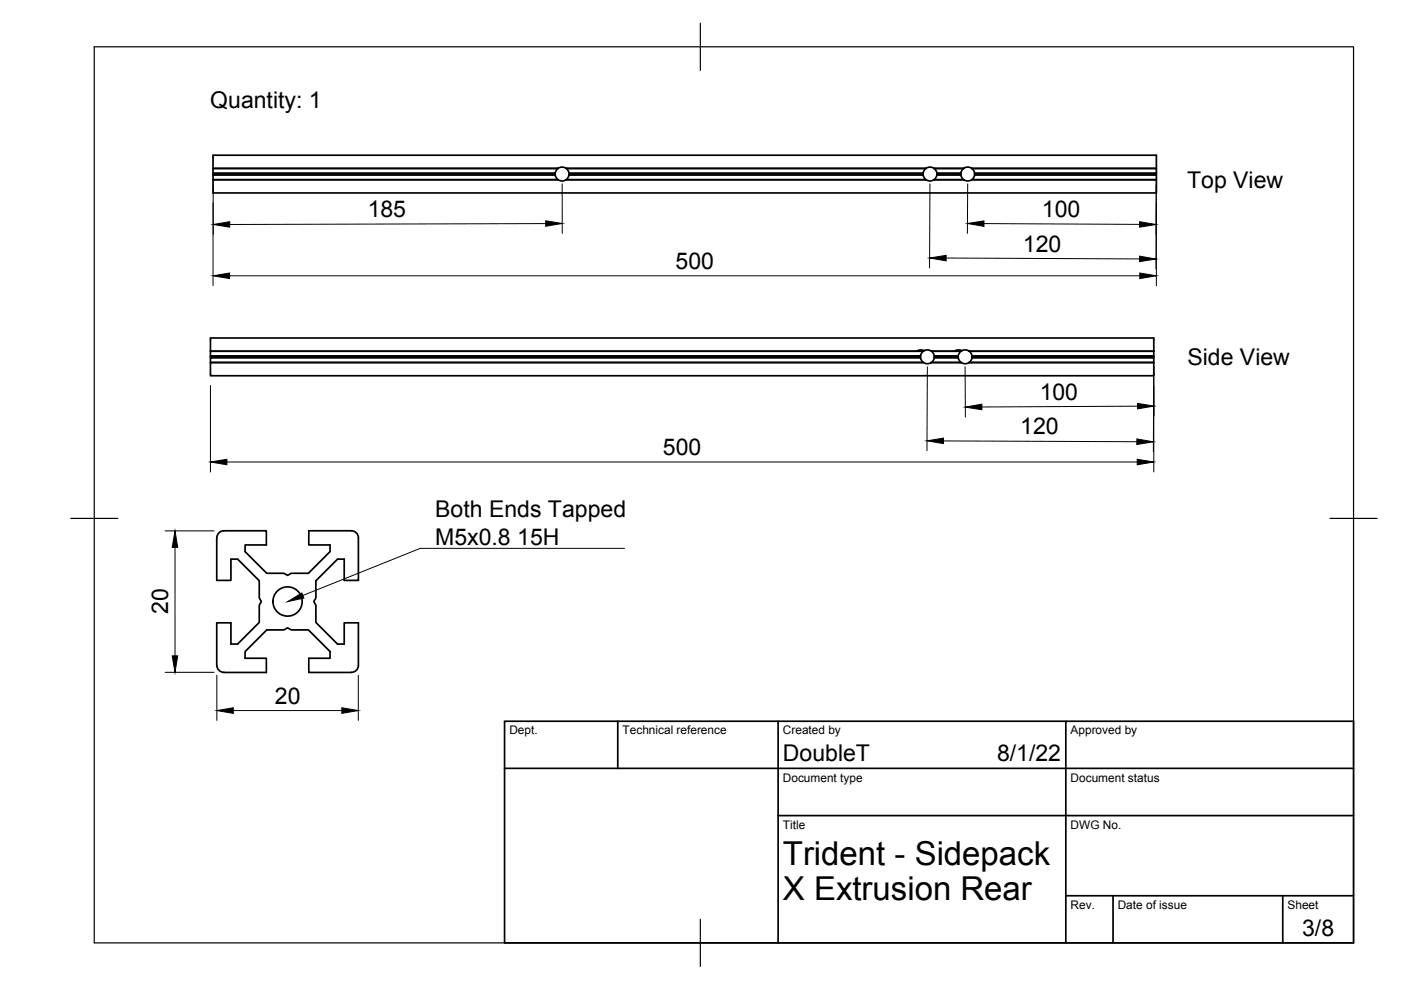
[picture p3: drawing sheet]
<svg xmlns="http://www.w3.org/2000/svg" width="297mm" height="210mm" viewBox="0 0 297 210" stroke-linecap="round" stroke-linejoin="round" font-family="sans-serif">
<!-- layer: Visible -->
<g fill="none" stroke="#000" stroke-width=".36">
<path d="M117.7 37.1h-72.5v1h73.1M117.7 36.7v.4M117.7 36.9h-72.5v.2M117.7 36.7h-72.5v.2M117.7 37.1l.2 .5 .4 .5M118.3 35.7l-.4 .4-.2 .6M118.3 38.1h-73.1v2.8h200v-2.8h-39.2M118.3 35.7h-73.1v-2.8h200v2.8h-39.1M118.3 35.7h-73.1v1M120 38.1h76.3M120 35.7a1.47 1.47 0 0 0-1.7 0M120 38.1a1.47 1.47 0 0 1-1.7 0"/>
<path d="M120.6 37.1l-.2 .5-.3 .5M120.6 36.7l-.2-.6-.4-.4h76.3l-.4 .4-.2 .6M120.6 36.9v-.2h75.1v.4h-75.1M195.7 36.9h-75.1v.2M195.7 37.1l.2 .5 .4 .5M198 38.1h6.3M198 35.7a1.47 1.47 0 0 0-1.7 0M198 38.1a1.47 1.47 0 0 1-1.7 0M198.1 38.1h-.1M198.6 36.7v.4M198.6 37.1h5.1M198.6 36.7h5.1"/>
<path d="M198.6 37.1l-.2 .5-.3 .5M198.6 36.7l-.2-.6-.4-.4h6.3l-.4 .4-.2 .6M198.6 36.9h5.1M203.7 36.7v.4M203.7 37.1l.2 .5 .4 .5M204.3 38.1h.1M206 35.7a1.47 1.47 0 0 0-1.7 0M206 38.1a1.47 1.47 0 0 1-1.7 0M206.1 35.7h39.1v1M206.1 35.7l.3 .4 .2 .6M206.6 36.7v.4M206.6 37.1h38.6v1h-39.2"/>
<path d="M206.6 36.7h38.6v.2M206.6 37.1l-.2 .5-.3 .5M206.7 36.9h38.5v.2M44.6 74.5h.1M195.2 75.5v.4M195.2 75.9h-150.6v1l151.1-.1M195.2 75.7h-150.6v.2M195.2 75.5h-150.6v.2M195.2 75.9l.2 .5 .3 .4M195.7 74.5l-.3 .4-.2 .5M195.7 74.5h-151.1v1M195.7 76.8l.1 .1"/>
<path d="M195.8 76.9a1.47 1.47 0 0 0 1.7 0h6.3M195.9 74.4l-.2 .1M195.9 74.4a1.47 1.47 0 0 0-1.5 .1h-149.8v-2.8h200v2.8h-39.1M195.9 74.4a1.47 1.47 0 0 1 1.6 .1M197.5 74.5h6.2M197.5 74.5l.4 .4 .2 .5M198.1 75.5v.4M198.1 75.9h5.1M198.1 75.5h5.1M198.1 75.9l-.2 .5-.4 .4M198.1 75.7h5.1M203.2 75.5v.4"/>
<path d="M203.2 75.9l.2 .5 .3 .4M203.7 76.8l.1 .1M203.7 74.5l-.3 .4-.2 .5M203.9 74.4l-.2 .1M203.9 74.4a1.47 1.47 0 0 0-1.5 .1M203.9 74.4a1.47 1.47 0 0 1 1.6 .1M205.5 76.9a1.47 1.47 0 0 1-1.7 0M205.5 74.5h39.1v1M205.5 76.8l39.1 .1v2.8h-200v-2.8h151.2M205.5 74.5l.4 .4 .2 .5M206.1 75.5v.4M206.1 75.9h38.5v1l-39.1-.1"/>
<path d="M206.1 75.5h38.5v.2M206.1 75.9l-.2 .5-.4 .4M206.1 75.7h38.5v.2M47.5 112.5h9v3h-4.5v1.5l4.6 4.6h3.6l.8 .4 .7-.4h3.7l4.6-4.6v-1.5h-4.5v-3h9a1.49 1.49 0 0 1 1.5 1.5v9.1h-3v-4.6h-1.4l-4.6 4.6v3.7l-.5 .7 .5 .8v3.7l4.6 4.6h1.4v-4.5h3v9a1.49 1.49 0 0 1-1.5 1.5M47.5 112.5a1.52 1.52 0 0 0-1.5 1.5v9.1h3v-4.6h1.4l4.6 4.6v3.7l.4 .7-.4 .8v3.7l-4.6 4.6h-1.4v-4.5h-3v9a1.54 1.54 0 0 0 1.5 1.5M47.5 142.6h9v-3h-4.5v-1.5l4.6-4.5h3.6l.8-.5 .7 .5h3.7l4.6 4.5v1.5h-4.5v3h9"/>
<circle cx="61" cy="127.5" r="3.1"/>
</g>
<!-- layer: Border -->
<path d="M20 9.9h267v190h-267zM148.5 4.9v10M15 109.9h10M282 109.9h10M148.5 194.9v10" fill="none" stroke="#000" stroke-width=".25"/>
<!-- layer: TitleBlock -->
<path d="M107 152.9h180v47h-180zM131 152.9v10M165 152.9v47M226 152.9v47M107 162.9h180M165 172.9h122M226 189.9h61M236 189.9v10M272 189.9v10" fill="none" stroke="#000" stroke-width=".36"/>
<!-- layer: Dimensions -->
<g fill="none" stroke="#000" stroke-width=".21">
<path d="M45.2 39.2v10.5M119.2 39v10.5M197.2 39l-.1 17.8M205.2 39l-.1 10.5M245.2 39.2l-.1 17.8M45.2 43v17.6M48.7 58.5h193M115.7 47.4l-67 .2M200.6 54.7l41 .2M208.6 47.4l33 .2M245.2 43v17.6M196.6 77.8l-.1 17.8"/>
<path d="M204.6 77.8l.1 10.6M244.6 77.9l-.1 17.9M244.6 77.5l.1 10.7M44.6 81.7v18.4M48.1 98h193M200 93.5l41 .2M241.2 86.1l-33 .2M244.6 81.7v18.4M35 112.6h10.4M37.1 116v23.1M35 142.6h10.4M46 143.2v9.6"/>
<path d="M49.5 150.7h23M76 143.2v9.6"/>
</g>
<g fill="#000" stroke="#000" stroke-width=".21">
<path d="M45.2 58.5l3.5-.6v1.2zM45.2 47.6l3.5-.6v1.2zM115.7 46.8l3.5 .6-3.5 .6zM197.1 54.7l3.5-.6v1.2zM205.1 47.4l3.5-.6v1.2zM241.6 54.3l3.5 .6-3.5 .6zM241.6 47l3.5 .6-3.5 .6zM241.7 57.9l3.5 .6-3.5 .6zM44.6 98l3.5-.6v1.1zM196.5 93.5l3.5-.6v1.2zM204.7 86.3l3.5-.6v1.2zM241 93.1l3.5 .6-3.5 .5z"/>
<path d="M241.1 97.4l3.5 .6-3.5 .5zM241.2 85.5l3.5 .6-3.5 .6zM37.1 112.6l.6 3.4h-1.2zM36.5 139.1h1.2l-.6 3.5zM46 150.7l3.5-.6v1.1zM72.5 150.1l3.5 .6-3.5 .5z"/>
</g>
<!-- layer: Annotations -->
<path d="M61 127.6l3-1.9 .4 1.1z" fill="#000" stroke="#000" stroke-width=".21"/>
<path d="M132.4 116.3h-43.3l-24.9 10" fill="none" stroke="#000" stroke-width=".21"/>
<g font-size="7">
<text x="166" y="183.4">Trident - Sidepack</text>
<text x="166" y="190.9">X Extrusion Rear</text>
</g>
<g font-size="4.9">
<text x="44.6" y="22.9">Quantity: 1</text>
<text x="251.7" y="39.8">Top View</text>
<text x="78" y="46.1">185</text>
<text x="220.9" y="46">100</text>
<text x="216.9" y="53.3">120</text>
<text x="143.2" y="57">500</text>
<text x="251.8" y="77.4">Side View</text>
<text x="220.4" y="84.8">100</text>
<text x="216.3" y="92.1">120</text>
<text x="140.5" y="96.5">500</text>
<text x="92.3" y="109.7">Both Ends Tapped</text>
<text x="92.3" y="115.6">M5x0.8 15H</text>
<text x="35.6" y="130.2" transform="rotate(-90 35.6 130.2)">20</text>
<text x="58.3" y="149.2">20</text>
<text x="166" y="161.4">DoubleT</text>
<text x="211.4" y="161.4">8/1/22</text>
<text x="276.1" y="198.6">3/8</text>
</g>
<g font-size="2.5">
<text x="108" y="155.7">Dept.</text>
<text x="132" y="155.7">Technical reference</text>
<text x="166" y="155.7">Created by</text>
<text x="227" y="155.7">Approved by</text>
<text x="166" y="165.7">Document type</text>
<text x="227" y="165.7">Document status</text>
<text x="166" y="175.7">Title</text>
<text x="227" y="175.7">DWG No.</text>
<text x="227" y="192.7">Rev.</text>
<text x="237" y="192.7">Date of issue</text>
<text x="273" y="192.7">Sheet</text>
</g>
</svg>
